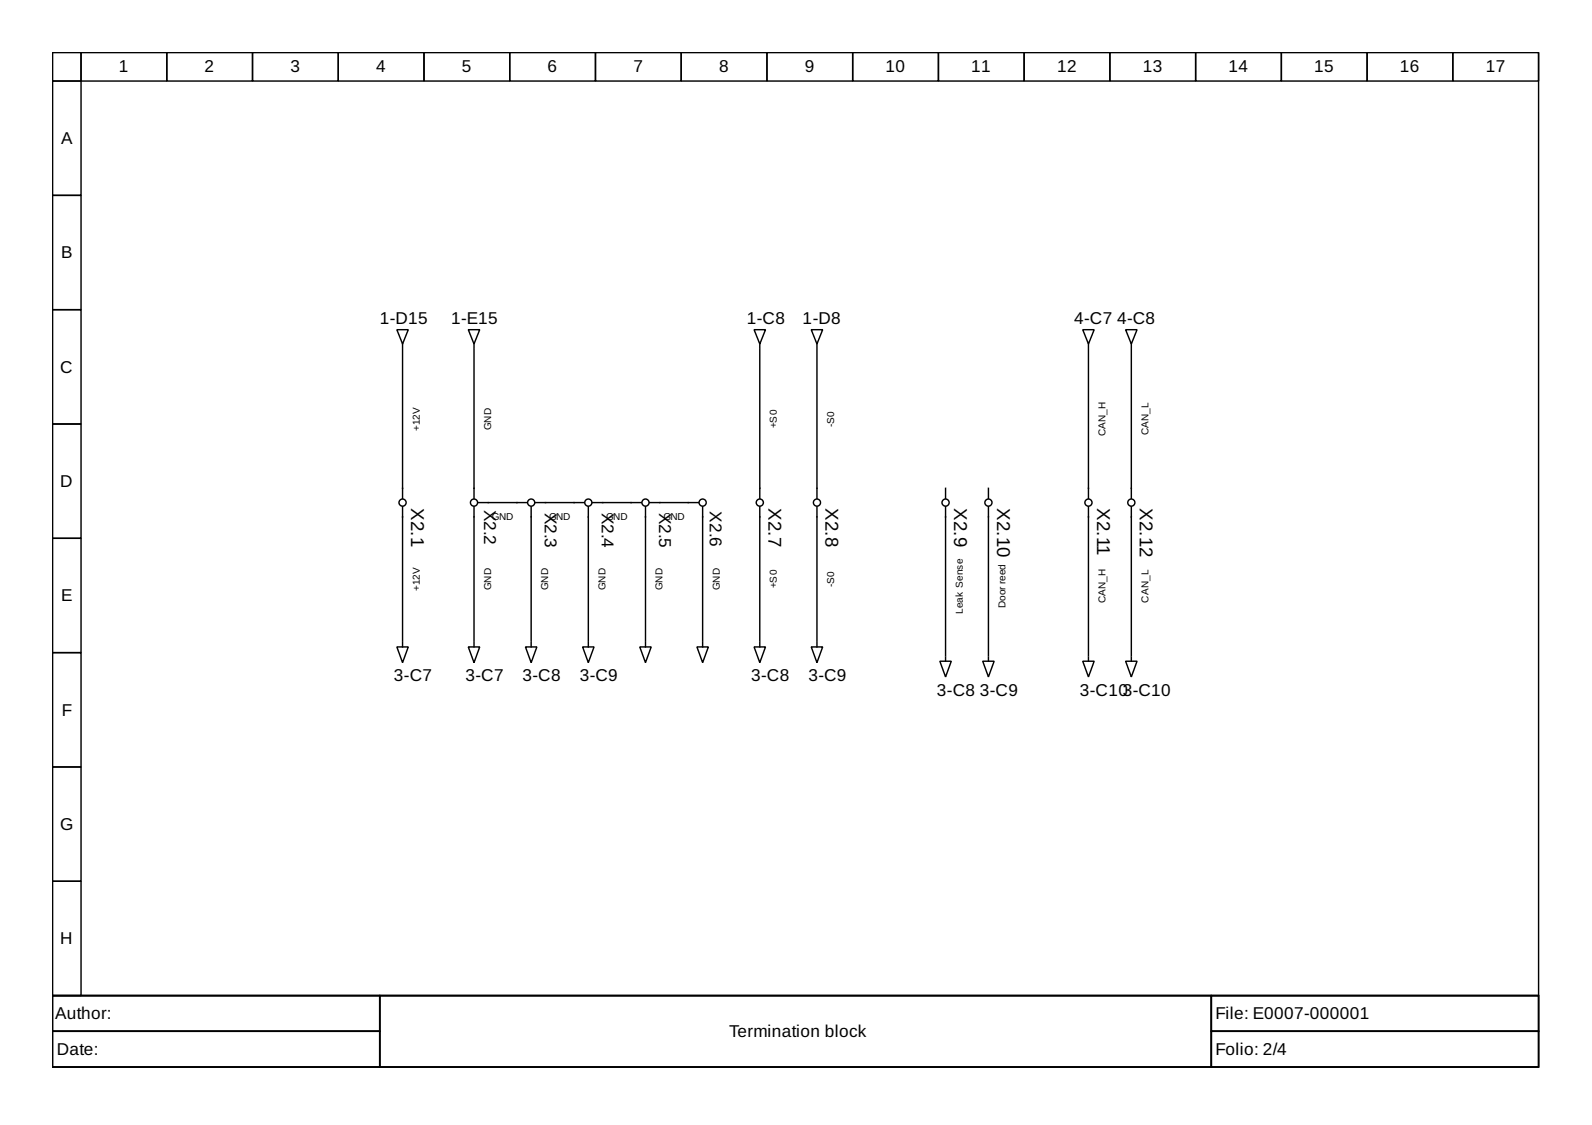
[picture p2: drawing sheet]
<svg xmlns="http://www.w3.org/2000/svg" width="297mm" height="210mm" viewBox="0 0 297 210" stroke-linecap="round" stroke-linejoin="round" font-family="sans-serif">
<g fill="none" stroke="#000" stroke-width=".27">
<path d="M9.8 9.8h277.3v176h-277.3zM9.8 9.8h5.3v5.3h-5.3zM9.8 15.1h5.3v21.4h-5.3zM15.1 9.8h16v5.3h-16zM31.1 9.8h16v5.3h-16zM47.1 9.8h16v5.3h-16zM63.1 9.8h16v5.3h-16zM79.1 9.8h16v5.3h-16zM95.1 9.8h16v5.3h-16zM111.1 9.8h16v5.3h-16zM127.1 9.8h16v5.3h-16zM143.1 9.8h16v5.3h-16z"/>
<path d="M159.1 9.8h16v5.3h-16zM175.1 9.8h16v5.3h-16zM191.1 9.8h16v5.3h-16zM207.1 9.8h16v5.3h-16zM223.1 9.8h16v5.3h-16zM239.1 9.8h16v5.3h-16zM255.1 9.8h16v5.3h-16zM271.1 9.8h16v5.3h-16zM9.8 36.5h5.3v21.3h-5.3zM9.8 57.8h5.3v21.3h-5.3zM9.8 79.1h5.3v21.3h-5.3zM74 61.5h2.2l-1.1 2.7z"/>
<path d="M75.1 64.2v.8M75.1 65.2v27.8M87.4 61.5h2.1l-1.1 2.7zM88.4 64.2v.8M88.4 65.2v27.8M140.7 61.5h2.1l-1 2.7zM141.8 64.2v.8M141.8 65.2v27.8M151.4 61.5h2.1l-1.1 2.7zM152.4 65.2v27.8M152.4 64.2v.8M202 61.5h2.2l-1.1 2.7z"/>
<path d="M203.1 65.2v27.8M203.1 64.2v.8M210 61.5h2.2l-1.1 2.7zM211.1 64.2v.8M211.1 65.2v27.8M75.1 94.6v25M88.4 94.6v25M89.2 93.8h9.1M99.1 94.6v25M99.9 93.8h9.1M109.8 94.6v25M110.6 93.8h9"/>
<path d="M120.4 94.6v25M121.2 93.8h9.1M131.1 94.6v25M141.8 94.6v25M152.4 94.6v25M176.4 94.6v27.7M176.4 91.1v1.9M184.4 94.6v27.7M184.4 91.1v1.9M203.1 94.6v27.7M211.1 94.6v27.7M9.8 100.4h5.3v21.4h-5.3z"/>
<path d="M75.1 119.9v.8M88.4 119.9v.8M99.1 119.9v.8M109.8 119.9v.8M120.4 119.9v.8M131.1 119.9v.8M141.8 119.9v.8M152.4 119.9v.8M9.8 121.8h5.3v21.3h-5.3zM74 120.7h2.2l-1.1 2.9zM87.4 120.7h2.1l-1.1 2.9zM98 120.7h2.2l-1.1 2.9z"/>
<path d="M108.7 120.7h2.1l-1 2.9zM119.4 120.7h2.1l-1.1 2.9zM130 120.7h2.2l-1.1 2.9zM140.7 120.7h2.1l-1 2.9zM151.4 120.7h2.1l-1.1 2.9zM175.4 123.4h2.1l-1.1 2.9zM176.4 122.6v.8M183.4 123.4h2.1l-1.1 2.9zM184.4 122.6v.8M202 123.4h2.2l-1.1 2.9zM203.1 122.6v.8M210 123.4h2.2l-1.1 2.9z"/>
<path d="M211.1 122.6v.8M9.8 143.1h5.3v21.3h-5.3zM9.8 164.4h5.3v21.4h-5.3zM9.8 185.8h277.3v13.3h-277.3zM9.8 185.8h61v6.6h-61zM9.8 192.4h61v6.7h-61zM70.8 185.8h155.2v13.3h-155.2zM226 185.8h61.1v6.6h-61.1zM226 192.4h61.1v6.7h-61.1z"/>
<circle cx="75.1" cy="93.8" r=".67"/>
<circle cx="88.4" cy="93.8" r=".67"/>
<circle cx="99.1" cy="93.8" r=".67"/>
<circle cx="109.8" cy="93.8" r=".67"/>
<circle cx="120.4" cy="93.8" r=".67"/>
<circle cx="131.1" cy="93.8" r=".67"/>
<circle cx="141.8" cy="93.8" r=".67"/>
<circle cx="152.4" cy="93.8" r=".67"/>
<circle cx="176.4" cy="93.8" r=".67"/>
<circle cx="184.4" cy="93.8" r=".67"/>
<circle cx="203.1" cy="93.8" r=".67"/>
<circle cx="211.1" cy="93.8" r=".67"/>
</g>
<g font-size="3.5">
<text x="76.7" y="94.8" transform="rotate(90 76.7 94.8)">X2.1</text>
<text x="143.4" y="94.8" transform="rotate(90 143.4 94.8)">X2.7</text>
<text x="154" y="94.8" transform="rotate(90 154 94.8)">X2.8</text>
<text x="178" y="94.8" transform="rotate(90 178 94.8)">X2.9</text>
<text x="186" y="94.8" transform="rotate(90 186 94.8)">X2.10</text>
<text x="204.7" y="94.8" transform="rotate(90 204.7 94.8)">X2.11</text>
<text x="212.7" y="94.8" transform="rotate(90 212.7 94.8)">X2.12</text>
</g>
<g font-size="3.2">
<text x="22.2" y="13.5">1</text>
<text x="38.2" y="13.5">2</text>
<text x="54.2" y="13.5">3</text>
<text x="70.2" y="13.5">4</text>
<text x="86.2" y="13.5">5</text>
<text x="102.2" y="13.5">6</text>
<text x="118.2" y="13.5">7</text>
<text x="134.2" y="13.5">8</text>
<text x="150.2" y="13.5">9</text>
<text x="165.2" y="13.5">10</text>
<text x="181.2" y="13.5">11</text>
<text x="197.2" y="13.5">12</text>
<text x="213.2" y="13.5">13</text>
<text x="229.2" y="13.5">14</text>
<text x="245.2" y="13.5">15</text>
<text x="261.2" y="13.5">16</text>
<text x="277.2" y="13.5">17</text>
<text x="11.4" y="26.9">A</text>
<text x="11.4" y="48.2">B</text>
<text x="70.8" y="60.4">1-D15</text>
<text x="84.2" y="60.4">1-E15</text>
<text x="139.4" y="60.4">1-C8</text>
<text x="149.8" y="60.4">1-D8</text>
<text x="200.4" y="60.4">4-C7</text>
<text x="208.4" y="60.4">4-C8</text>
<text x="11.3" y="69.5">C</text>
<text x="11.3" y="90.8">D</text>
<text x="90.3" y="95.1" transform="rotate(90 90.3 95.1)">X2.2</text>
<text x="101.6" y="95.6" transform="rotate(90 101.6 95.6)">X2.3</text>
<text x="112.3" y="95.6" transform="rotate(90 112.3 95.6)">X2.4</text>
<text x="123" y="95.6" transform="rotate(90 123 95.6)">X2.5</text>
<text x="132.4" y="95.4" transform="rotate(90 132.4 95.4)">X2.6</text>
<text x="11.4" y="112.2">E</text>
<text x="73.5" y="127.1">3-C7</text>
<text x="86.8" y="127.1">3-C7</text>
<text x="97.5" y="127.1">3-C8</text>
<text x="108.2" y="127.1">3-C9</text>
<text x="140.2" y="127.1">3-C8</text>
<text x="150.8" y="127.1">3-C9</text>
<text x="174.8" y="129.8">3-C8</text>
<text x="182.8" y="129.8">3-C9</text>
<text x="201.5" y="129.8">3-C103-C10</text>
<text x="11.5" y="133.5">F</text>
<text x="11.3" y="154.8">G</text>
<text x="11.3" y="176.2">H</text>
<text x="10.3" y="190.2">Author:</text>
<text x="226.8" y="190.2">File: E0007-000001</text>
<text x="10.6" y="196.8">Date:</text>
<text x="136" y="193.5">Termination block</text>
<text x="226.8" y="196.8">Folio: 2/4</text>
</g>
<g font-size="1.9">
<text x="78.3" y="80.4" transform="rotate(-90 78.3 80.4)">+12V</text>
<text x="91.6" y="80.2" transform="rotate(-90 91.6 80.2)">GND</text>
<text x="145" y="79.9" transform="rotate(-90 145 79.9)">+S0</text>
<text x="155.6" y="79.6" transform="rotate(-90 155.6 79.6)">-S0</text>
<text x="206.3" y="81.4" transform="rotate(-90 206.3 81.4)">CAN_H</text>
<text x="214.3" y="81.2" transform="rotate(-90 214.3 81.2)">CAN_L</text>
<text x="91.8" y="97">GND</text>
<text x="102.4" y="97">GND</text>
<text x="113.1" y="97">GND</text>
<text x="123.8" y="97">GND</text>
<text x="78.3" y="110.3" transform="rotate(-90 78.3 110.3)">+12V</text>
<text x="91.6" y="110" transform="rotate(-90 91.6 110)">GND</text>
<text x="102.3" y="110" transform="rotate(-90 102.3 110)">GND</text>
<text x="113" y="110" transform="rotate(-90 113 110)">GND</text>
<text x="123.6" y="110" transform="rotate(-90 123.6 110)">GND</text>
<text x="134.3" y="110" transform="rotate(-90 134.3 110)">GND</text>
<text x="145" y="109.8" transform="rotate(-90 145 109.8)">+S0</text>
<text x="155.6" y="109.5" transform="rotate(-90 155.6 109.5)">-S0</text>
<text x="187.6" y="113.5" transform="rotate(-90 187.6 113.5)">Door reed</text>
<text x="206.3" y="112.6" transform="rotate(-90 206.3 112.6)">CAN_H</text>
<text x="214.3" y="112.4" transform="rotate(-90 214.3 112.4)">CAN_L</text>
<text x="179.6" y="114.6" transform="rotate(-90 179.6 114.6)">Leak Sense</text>
</g>
</svg>
